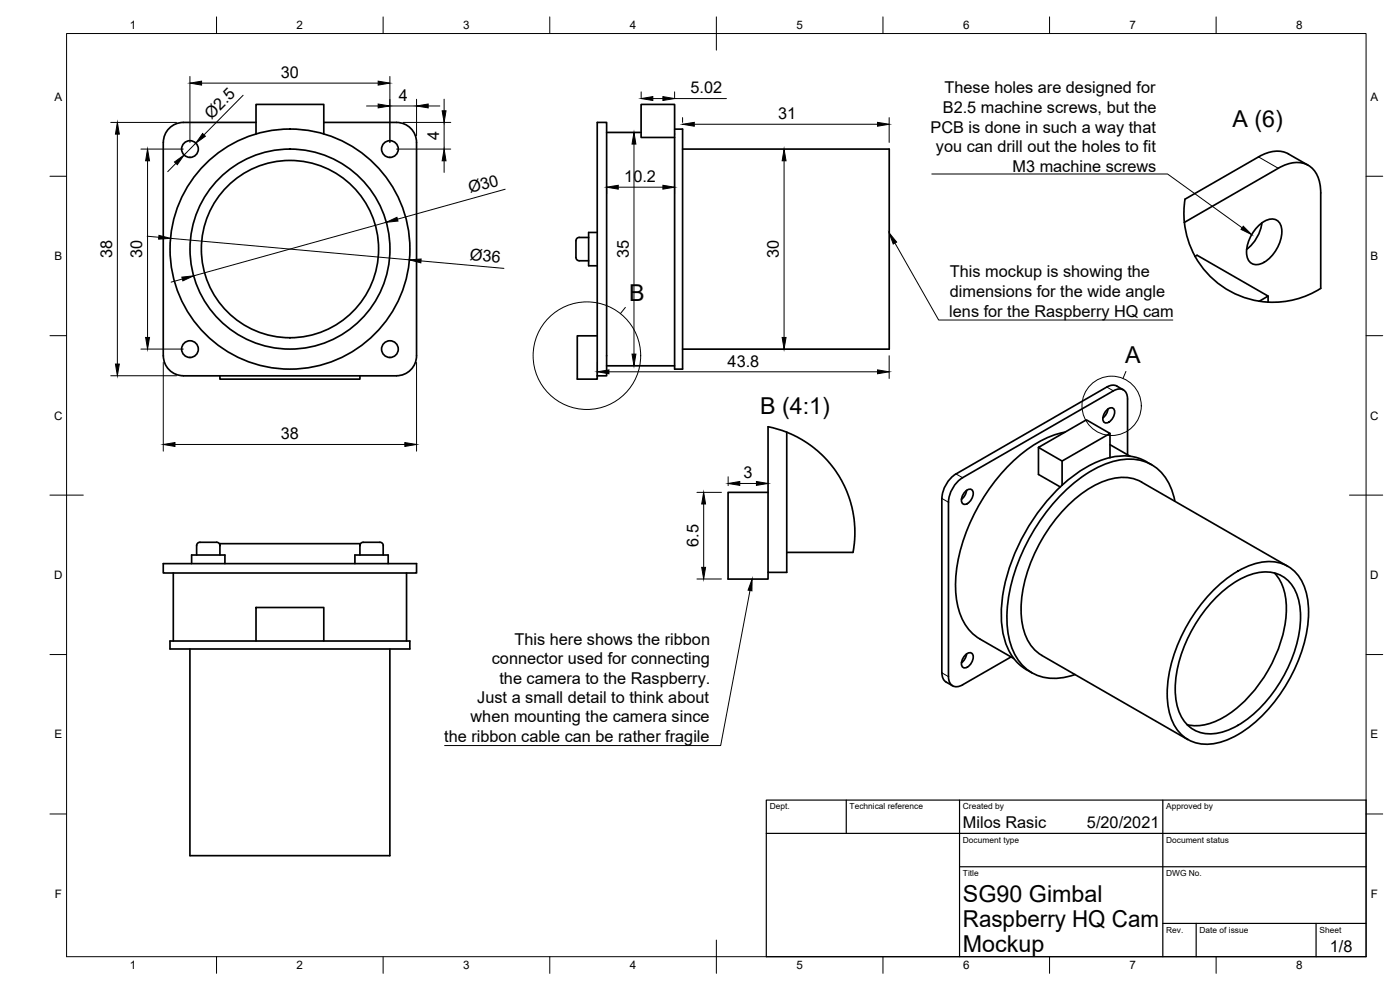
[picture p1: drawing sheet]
<svg xmlns="http://www.w3.org/2000/svg" width="420mm" height="297mm" viewBox="0 0 420 297" stroke-linecap="round" stroke-linejoin="round" font-family="sans-serif">
<!-- layer: Visible -->
<g fill="none" stroke="#000" stroke-width=".51">
<path d="M76.8 36.7h-21.8a6 6 0 0 0-6 6v64.1a6 6 0 0 0 6 5.9l64 .1a6 6 0 0 0 6-6.1v-64a6 6 0 0 0-6-6h-21.8M179.2 36.7h2.9v76.1h-2.9zM182.1 39.7h10.3M202.5 38.7h2.4v72.1h-2.4v-79.5h-10.1v9.9h10.1M76.8 40.2v-8.9h20.4v8.9M204.9 44.7h62v60.1h-62M355.6 59.7a26.7 26.7 0 0 0-.2 7M377.7 47.1l-22.1 12.7M377.7 47.1a9 9 0 0 1 9-.9l5.9 3.4M172.8 77.2a1.01 1.01 0 0 0 1.1 1h2.8M173.8 71.3h2.9M173.9 71.2a1.53 1.53 0 0 0-1.1 1.9v4.1"/>
<path d="M179.2 69.8h-2.5v9.9h2.5M355.5 66.7l28.1-16.2a8.3 8.3 0 0 1 10.3 .1 10.1 10.1 0 0 1 2.5 7.3v28.6a26.7 26.7 0 0 1-40.9-19.8zM358.6 76.9l.7-.3 21.3 12.2-2.7 1.6M377.9 67.6a4.9 4.9 0 0 1 5.3-1.5 5.3 5.3 0 0 1 1 6.3 10.4 10.4 0 0 1-6.5 6.9 3.1 3.1 0 0 1-3.6-3.7 11.8 11.8 0 0 1 3.8-8zM378.7 66.9a12.1 12.1 0 0 1-4.6 7.9M380.6 88.8v1.9M66 112.8v1h42v-1M179.2 100.8h-6v13h6v-1M182.1 109.8h20.4M334.1 117.3l-45.2 26M334.2 117.3a2.58 2.58 0 0 1 2.9-.3 2.58 2.58 0 0 1 1.3 2.7v16.7M337.1 117a4.4 4.4 0 0 0-3.3-1.4l-1.6 .5-45.3 26.1a9.4 9.4 0 0 0-4.2 7.3"/>
<path d="M236.1 129.7l-5.6-1.7v43.7h5.6v-42l4.1 1.9 3.9 2.6 4.1 3.8 2.8 3.6 2.4 4.1 1.9 5.2 1 4.7 .3 4.9-.6 5.2h-19.9M311.7 134.2l14.3-8.2 7.1 4.1-14.4 8.2-7-4.1v8.2l6.5 3.7M318.7 138.3v7.3M319.6 129.7a35.6 35.6 0 0 0-19.3 12.7 54.4 54.4 0 0 0-13.5 33.5 18.4 18.4 0 0 0 6 15l11.4 6.7M332.3 122.9a1.26 1.26 0 0 1 1.7-.4 1.26 1.26 0 0 1 .5 1.7 2.8 2.8 0 0 1-3 2.6 2.81 2.81 0 0 1 .8-3.9zM332.5 122.7l-.5 1.5-1 1.2M333.1 130.1v7.2M333.1 133.4l6.1 3.5M333.1 137.3a37.1 37.1 0 0 0-18.3 12.3 56.5 56.5 0 0 0-14.3 34.7 20.1 20.1 0 0 0 5.4 15.1l3.8 2.5M333.1 137.3a14.7 14.7 0 0 1 10.8 1.2M343.9 138.5l1.7 1M230.5 147.7h-12v26h12v-2"/>
<path d="M282.7 149.5v52.4M288.9 143.3a9.4 9.4 0 0 0-4.2 7.4l-.1 52.3a2.59 2.59 0 0 0 1.3 2.8 2.59 2.59 0 0 0 3-.3l14.5-8.4M289.8 147.3a1.26 1.26 0 0 1 1.8-.4 1.26 1.26 0 0 1 .4 1.7 2.8 2.8 0 0 1-2.9 2.6 2.81 2.81 0 0 1 .7-3.9zM290.1 147.1l-.5 1.5-1.1 1.2M342.6 144.7l43.9 25.2M342.6 144.6a13.3 13.3 0 0 0-11.7-.1 40.8 40.8 0 0 0-19.5 19.6 37.1 37.1 0 0 0-4.4 24.1 12.8 12.8 0 0 0 5.7 8.4l43.8 25.3M352.6 150.4a14.4 14.4 0 0 0-9.5-12.1 19.3 19.3 0 0 0-15.3 2.8 55.8 55.8 0 0 0-22.9 29.5 38.4 38.4 0 0 0-1.6 22.8 13.5 13.5 0 0 0 17.5 9.5l1.8-.5M49 169.1h76v2.8h-76zM52 171.9v20.4M57.5 169.1v-2.6h10v2.6M60 162.7h5M60 162.7a1.01 1.01 0 0 0-1 1v2.8"/>
<path d="M65 162.7a1.01 1.01 0 0 1 1 1M106.5 169.1v-2.6h10v2.6M108 163.7v-.6h-42v3.4M108 163.7v2.8M109 162.7h5M109 162.7a1.01 1.01 0 0 0-1 1M114 162.7a1.01 1.01 0 0 1 1 1v2.8M122 171.9v20.4M363.6 177.7a27.2 27.2 0 0 1 16.6-9.2 11.2 11.2 0 0 1 11.8 9.4 34.7 34.7 0 0 1-3 21.8 44.1 44.1 0 0 1-19.3 21.7 13.8 13.8 0 0 1-13.8 .1 14.4 14.4 0 0 1-5.5-11.3 44.6 44.6 0 0 1 10.4-29.3zM365.6 178.7a23.2 23.2 0 0 1 14-7.1 9.9 9.9 0 0 1 10 8.1 30.9 30.9 0 0 1-2.9 20.3 39 39 0 0 1-16.9 18.5 11.9 11.9 0 0 1-12.7-.3 14.1 14.1 0 0 1-4.4-11.5 42.1 42.1 0 0 1 12.9-28zM382.5 171.9a17.1 17.1 0 0 1 3.3 14.2 42.1 42.1 0 0 1-18.5 29.1 15 15 0 0 1-11 2.2M57 194.7v62h60v-62"/>
<path d="M76.8 182.3h20.4v10h-20.4zM76.8 192.3h-25.8v2.4h72v-2.4h-25.8M289.8 196.4a1.26 1.26 0 0 1 1.8-.5 1.26 1.26 0 0 1 .4 1.8 2.8 2.8 0 0 1-2.9 2.6 2.81 2.81 0 0 1 .7-3.9zM290.1 196.2l-.5 1.5-1.1 1.2M282.7 201.9l.3 1.7a4.5 4.5 0 0 0 2.9 2.2"/>
<circle cx="57" cy="44.7" r="2.51"/>
<circle cx="117" cy="44.7" r="2.51"/>
<circle cx="87" cy="74.7" r="30"/>
<circle cx="87" cy="74.7" r="36"/>
<circle cx="87" cy="74.7" r="26.6"/>
<circle cx="57" cy="104.8" r="2.51"/>
<circle cx="117" cy="104.8" r="2.51"/>
</g>
<!-- layer: Visible Narrow -->
<path d="M377.7 47.1l5.9 3.4M332.2 116.1l1.9 1.2M282.7 149.5l1.9 1.2M286.9 142.2l2 1.1M282.7 201.9l1.9 1.1" fill="none" stroke="#000" stroke-width=".3"/>
<!-- layer: Border -->
<g fill="none" stroke="#000" stroke-width=".3">
<path d="M20 10.1h390v276.9h-390zM65 5.1v5M115 5.1v5M165 5.1v5M215 5.1v10M265 5.1v5M315 5.1v5M365 5.1v5M15 52.9h5M410 52.9h5M15 100.7h5M410 100.7h5"/>
<path d="M15 148.6h10M405 148.6h10M15 196.4h5M410 196.4h5M15 244.2h5M410 244.2h5M65 287v5M115 287v5M165 287v5M215 282.1v9.9M265 287v5M315 287v5"/>
<path d="M365 287v5"/>
</g>
<!-- layer: TitleBlock -->
<path d="M230 240.1h180v46.9h-180zM230 250h180M254 240.1v9.9M288 240.1v46.9M349 240.1v46.9M288 260.1h122M349 277.1h61M359 277.1v9.9M395 277.1v9.9" fill="none" stroke="#000" stroke-width=".36"/>
<!-- layer: Dimensions -->
<g fill="none" stroke="#000" stroke-width=".3">
<path d="M33.2 36.7h19.8M57 22.9v19.8M60.5 24.9h53M73 28.6l-11.8 11.9M110 31.8h3.5M117 22.9v19.8M117 31.8h8M121 36.7h14.3M125 29.8v10.9M128.5 31.8h3.5M133.3 29.7v3.5M133.3 36.7v8"/>
<path d="M192.4 27.6v1.7M195.9 29.6h3M202.5 27.6v1.7M202.5 29.6h15.5M204.9 35.3v1.4M208.4 37.3h55M266.8 35.3v7.4M35.2 40.2v69M42.3 44.7h12.7M44.3 48.2v53M52.8 49l-2.5 2.5M58.8 43l-3.6 3.5"/>
<path d="M119 44.7h16.3M133.3 48.2v3.5M151.6 56.8l-32.3 9M182.1 56.1v2.1M185.5 56.2h13.4M190.3 43.2v63M202.5 56.1v2.1M235.3 48.2v53M44.2 70.9l3.5 .3M51.2 71.5l71.7 6.5M115.9 66.7l-57.8 16.1M126.3 78.3l24.9 2.2"/>
<path d="M54.7 83.7l-3.3 1M33.2 112.7h19.8M42.3 104.7h12.7M49 108.7v26.7M125 108.7v26.7M179.3 108.7v4.9M182.8 111.6h80.6M266.8 106.7v6.9M52.5 133.4h69M209.2 147.7h7.3M211.2 151.2v19M218.5 143.1v2.6"/>
<path d="M222 145.1h5M230.5 147v.1M209.2 173.7h7.3"/>
</g>
<g fill="#000" stroke="#000" stroke-width=".3">
<path d="M57 24.9l3.5-.6v1.2zM113.5 31.2l3.5 .6-3.5 .6zM113.5 24.3l3.5 .6-3.5 .6zM125 31.8l3.5-.6v1.2zM132.7 33.2h1.2l-.6 3.5zM192.4 29.6l3.5-.6v1.1zM198.9 29l3.6 .6-3.6 .5zM204.9 37.3l3.5-.6v1.2zM263.4 36.7l3.4 .6-3.4 .6zM35.2 36.7l.6 3.5h-1.2zM44.3 44.7l.6 3.5h-1.2zM52.4 48.6l2.8-2.1-2 2.9z"/>
<path d="M60.8 40.1l.8 .8-2.8 2.1zM133.3 44.7l.6 3.5h-1.2zM182.1 56.2l3.4-.6v1.2zM190.3 39.7l.5 3.5h-1.1zM198.9 55.6l3.6 .6-3.6 .6zM235.3 44.7l.6 3.5h-1.2zM47.7 70.6l3.5 .9-3.6 .3zM115.9 66.7l3.2-1.5 .3 1.1zM122.9 78l3.5-.3-.1 1.2zM54.6 83.1l3.5-.3-3.2 1.5zM34.6 109.2h1.2l-.6 3.5zM43.7 101.2h1.2l-.6 3.5z"/>
<path d="M179.3 111.6l3.5-.6v1.1zM189.7 106.2h1.1l-.5 3.5zM234.7 101.2h1.2l-.6 3.5zM263.4 111l3.4 .6-3.4 .5zM49 133.4l3.5-.6v1.1zM121.5 132.8l3.5 .6-3.5 .5zM211.2 147.7l.6 3.5h-1.2zM218.5 145.1l3.5-.6v1.1zM227 144.5l3.5 .6-3.5 .5zM210.6 170.2h1.2l-.6 3.5z"/>
</g>
<!-- layer: Annotations -->
<g fill="none" stroke="#000" stroke-width=".3">
<path d="M279.6 52.2h70.8l22.4 16.2M268.6 72.9l13.1 23.1h70.3M187.7 92.2l-1.5 1.9M337.9 111.4l-.9 2.2M225.1 177.2l-8.8 46.5h-82.9"/>
<circle cx="176.1" cy="106.7" r="16.1"/>
<circle cx="333.6" cy="121.8" r="8.9"/>
</g>
<path d="M266.8 69.9l2.3 2.7-1 .6zM373.1 67.9l2.5 2.5-3.2-1.6zM225.7 173.7v3.6l-1.2-.2z" fill="#000" stroke="#000" stroke-width=".3"/>
<g font-size="7">
<text x="369.9" y="38">A (6)</text>
<text x="188.8" y="90.3">B</text>
<text x="337.7" y="109">A</text>
<text x="228.1" y="124.1">B (4:1)</text>
<text x="289" y="270.6">SG90 Gimbal</text>
<text x="289" y="278.1">Raspberry HQ Cam</text>
<text x="289" y="285.5">Mockup</text>
</g>
<g font-size="4.9">
<text x="84.3" y="23.4">30</text>
<text x="207.2" y="28">5.02</text>
<text x="283.5" y="28">These holes are designed for</text>
<text x="63.4" y="35.9" transform="rotate(-45 63.4 35.9)">Ø2.5</text>
<text x="119.7" y="30.3">4</text>
<text x="233.5" y="35.7">31</text>
<text x="283" y="33.9">B2.5 machine screws, but the</text>
<text x="279.3" y="39.8">PCB is done in such a way that</text>
<text x="131.8" y="42" transform="rotate(-90 131.8 42)">4</text>
<text x="280.9" y="45.7">you can drill out the holes to fit</text>
<text x="303.9" y="51.5">M3 machine screws</text>
<text x="141.1" y="58" transform="rotate(-16 141.1 58)">Ø30</text>
<text x="187.4" y="54.6">10.2</text>
<text x="33.7" y="77.5" transform="rotate(-90 33.7 77.5)">38</text>
<text x="42.7" y="77.4" transform="rotate(-90 42.7 77.4)">30</text>
<text x="140.9" y="77.9" transform="rotate(5 140.9 77.9)">Ø36</text>
<text x="188.7" y="77.5" transform="rotate(-90 188.7 77.5)">35</text>
<text x="233.7" y="77.4" transform="rotate(-90 233.7 77.4)">30</text>
<text x="285.1" y="83.2">This mockup is showing the</text>
<text x="285.1" y="89.1">dimensions for the wide angle</text>
<text x="284.9" y="95">lens for the Raspberry HQ cam</text>
<text x="218.4" y="110">43.8</text>
<text x="84.3" y="131.8">38</text>
<text x="223.2" y="143.5">3</text>
<text x="209.6" y="164.1" transform="rotate(-90 209.6 164.1)">6.5</text>
<text x="154.4" y="193.4">This here shows the ribbon</text>
<text x="147.6" y="199.3">connector used for connecting</text>
<text x="149.9" y="205.1">the camera to the Raspberry.</text>
<text x="143.2" y="210.9">Just a small detail to think about</text>
<text x="141.2" y="216.8">when mounting the camera since</text>
<text x="133.3" y="222.7">the ribbon cable can be rather fragile</text>
<text x="289" y="248.5">Milos Rasic</text>
<text x="326.2" y="248.5">5/20/2021</text>
<text x="399.1" y="285.7">1/8</text>
</g>
<g font-size="3.5">
<text x="39" y="8.8">1</text>
<text x="89" y="8.8">2</text>
<text x="139" y="8.8">3</text>
<text x="189" y="8.8">4</text>
<text x="239" y="8.8">5</text>
<text x="289" y="8.8">6</text>
<text x="339" y="8.8">7</text>
<text x="389" y="8.8">8</text>
<text x="16.3" y="30.2">A</text>
<text x="411.3" y="30.2">A</text>
<text x="16.3" y="78">B</text>
<text x="411.3" y="78">B</text>
<text x="16.2" y="125.9">C</text>
<text x="411.2" y="125.9">C</text>
<text x="16.2" y="173.7">D</text>
<text x="411.2" y="173.7">D</text>
<text x="16.3" y="221.6">E</text>
<text x="411.3" y="221.6">E</text>
<text x="16.4" y="269.4">F</text>
<text x="411.4" y="269.4">F</text>
<text x="39" y="290.8">1</text>
<text x="89" y="290.8">2</text>
<text x="139" y="290.8">3</text>
<text x="189" y="290.8">4</text>
<text x="239" y="290.8">5</text>
<text x="289" y="290.8">6</text>
<text x="339" y="290.8">7</text>
<text x="389" y="290.8">8</text>
</g>
<g font-size="2.5">
<text x="231" y="242.9">Dept.</text>
<text x="255" y="242.9">Technical reference</text>
<text x="289" y="242.9">Created by</text>
<text x="350" y="242.9">Approved by</text>
<text x="289" y="252.8">Document type</text>
<text x="350" y="252.8">Document status</text>
<text x="289" y="262.9">Title</text>
<text x="350" y="262.9">DWG No.</text>
<text x="350" y="279.9">Rev.</text>
<text x="360" y="279.9">Date of issue</text>
<text x="396" y="279.9">Sheet</text>
</g>
</svg>
